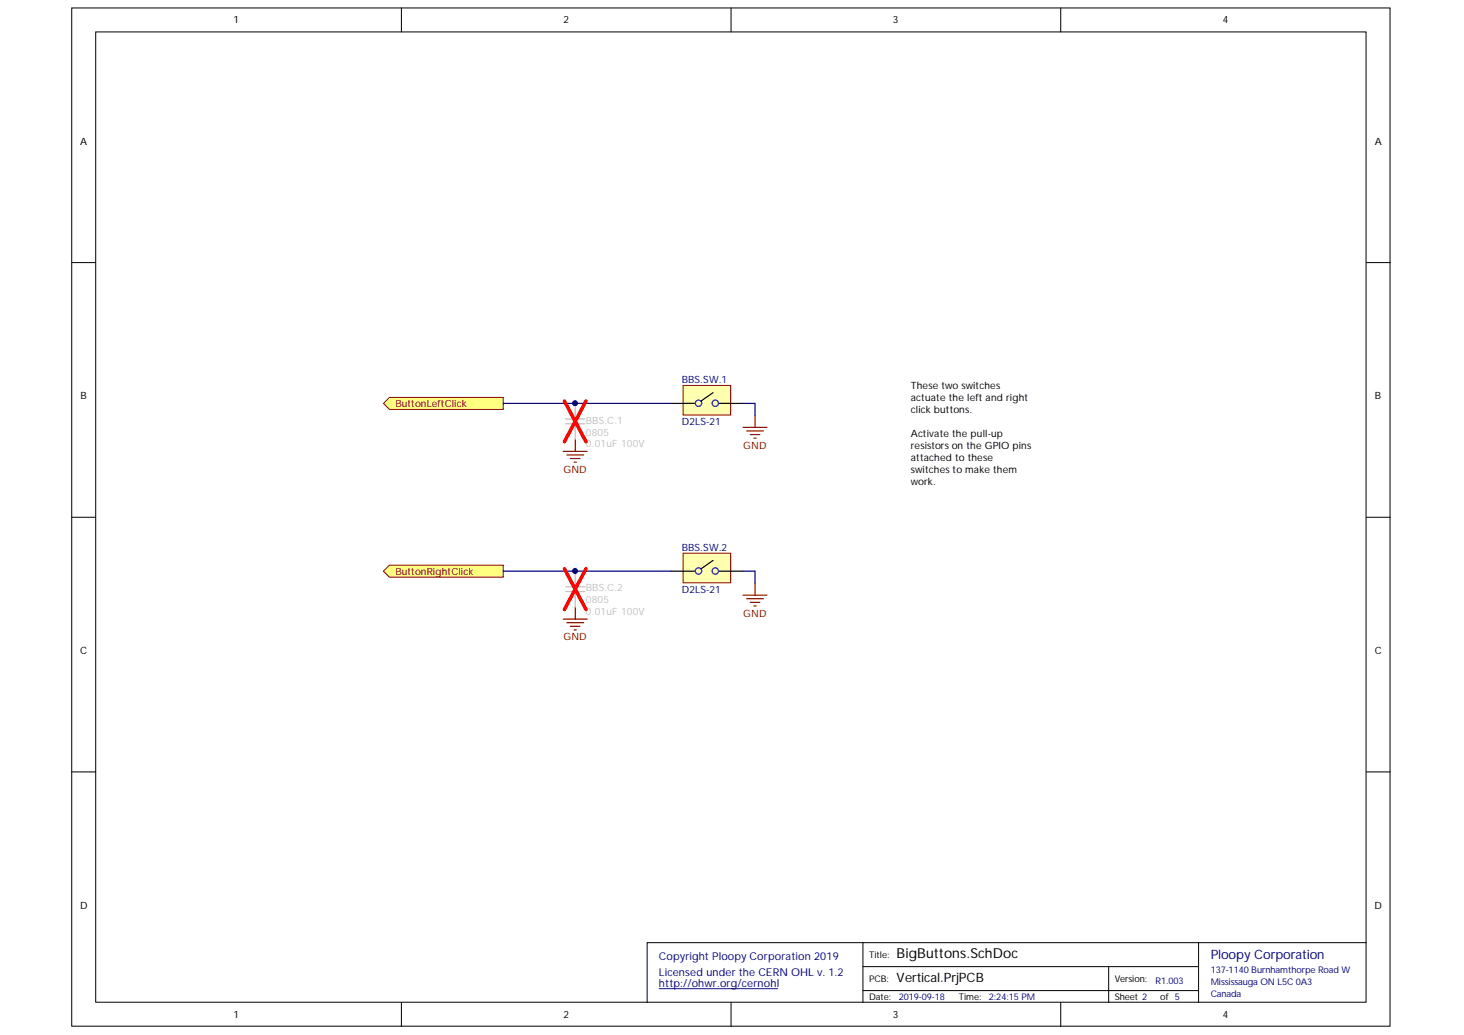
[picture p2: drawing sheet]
<svg xmlns="http://www.w3.org/2000/svg" width="297mm" height="210mm" viewBox="0 0 297 210" stroke-linecap="round" stroke-linejoin="round" font-family="sans-serif">
<g fill="#fff" stroke="#000" stroke-width=".2">
<path d="M14.6 1.6h267.4v206.5h-267.4z"/>
<path d="M19.4 6.5h257.8v196.8h-257.8z"/>
</g>
<g fill="none" stroke="#000" stroke-width=".2">
<path d="M81.4 1.6v4.9M148.3 1.6v4.9M215.2 1.6v4.9M14.6 53.3h4.8M277.2 53.3h4.9M14.6 104.9h4.8M277.2 104.9h4.9M14.6 156.5h4.8M277.2 156.5h4.9M175.1 191.2h-43.8v12.1M175.1 196h68.1M224.9 196v7.3"/>
<path d="M243.2 191.2v12.1M277.2 191.2h-102.1v12.1M81.4 203.3v4.9M148.3 203.3v4.9M175.1 200.9h68.1M215.2 203.3v4.9"/>
</g>
<path d="M133.7 200.5h24.1" fill="none" stroke="#000080" stroke-width=".2"/>
<path d="M138.6 78.2h9.7v6h-9.7z" fill="#ffffb0" stroke="#800000" stroke-width=".2"/>
<path d="M144.7 79.6l-2.5 1.7M136.2 81.8h4.8M145.9 81.8h4.9" fill="none" stroke="#000" stroke-width=".24"/>
<g fill="none" stroke="#00f" stroke-width=".24">
<circle cx="141.7" cy="81.8" r=".64"/>
<circle cx="145.1" cy="81.8" r=".64"/>
</g>
<path d="M138.6 112.2h9.7v6h-9.7z" fill="#ffffb0" stroke="#800000" stroke-width=".2"/>
<path d="M136.2 115.8h4.8M144.7 113.7l-2.5 1.7M145.9 115.8h4.9" fill="none" stroke="#000" stroke-width=".24"/>
<g fill="none" stroke="#00f" stroke-width=".24">
<circle cx="141.7" cy="115.8" r=".64"/>
<circle cx="145.1" cy="115.8" r=".64"/>
</g>
<path d="M184.8 77h24.3v48.5h-24.3z" fill="#fff" stroke="#fff" stroke-width=".2"/>
<path d="M150.8 86.7h4.8M151.5 87.4h3.4M152.2 88.1h2M153 88.9h.4M153.2 84.2v2.5M153.2 118.3v2.4M150.8 120.7h4.8M151.5 121.4h3.4M152.2 122.2h2M153 122.9h.4" fill="none" stroke="#800000" stroke-width=".24"/>
<g fill="#ffff80" stroke="#800000" stroke-width=".2">
<path d="M77.8 81.8l1.2-1.2h23.1v2.4h-23.1z" fill-rule="evenodd"/>
<path d="M77.8 115.8l1.2-1.2h23.1v2.5h-23.1z" fill-rule="evenodd"/>
</g>
<path d="M102.1 81.8h34.1M150.8 81.8h2.4v2.4M102.1 115.8h34.1M150.8 115.8h2.4v2.5" fill="none" stroke="#000080" stroke-width=".24"/>
<g fill="#000080" stroke="#000080" stroke-width=".2">
<circle cx="116.7" cy="81.8" r=".45"/>
<circle cx="116.7" cy="115.8" r=".45"/>
</g>
<path d="M114.3 91.5h4.8M115 92.3h3.4M115.7 93h2M116.5 93.7h.5M116.7 89.1v2.4M114.3 125.6h4.8M115 126.3h3.4M115.7 127h2M116.5 127.7h.5M116.7 123.1v2.5" fill="none" stroke="#800000" stroke-width=".24"/>
<path d="M114.8 85.9h3.9M114.8 85h3.9M116.7 81.8v3.2M116.7 85.9v3.2M114.8 120h3.9M114.8 119h3.9M116.7 115.8v3.2M116.7 120v3.1" fill="none" stroke="#c0bebc" stroke-width=".24"/>
<path d="M114.5 81.3l4.4 8.3M118.9 81.3l-4.4 8.3M114.5 115.4l4.4 8.2M118.9 115.4l-4.4 8.2" fill="none" stroke="#f00" stroke-width=".73"/>
<text font-size="2.8" x="181.9" y="194.2">BigButtons.SchDoc</text>
<text font-size="2.6" fill="#000080" x="245.6" y="194.6">Ploopy Corporation</text>
<text font-size="2.6" x="181.9" y="199.2">Vertical.PrjPCB</text>
<g font-size="2.2" fill="#000080">
<text x="133.7" y="194.7">Copyright Ploopy Corporation 2019</text>
<text x="133.7" y="197.9">Licensed under the CERN OHL v. 1.2</text>
<text x="133.7" y="200.2">http://ohwr.org/cernohl</text>
</g>
<g font-size="2">
<text x="47.4" y="4.7">1</text>
<text x="114.3" y="4.7">2</text>
<text x="181.2" y="4.7">3</text>
<text x="248.1" y="4.7">4</text>
<text x="16.2" y="29.3">A</text>
<text x="279" y="29.3">A</text>
<text x="16.3" y="81">B</text>
<text x="184.8" y="78.9">These two switches</text>
<text x="184.8" y="81.3">actuate the left and right</text>
<text x="184.8" y="83.7">click buttons.</text>
<text x="279" y="81">B</text>
<text x="184.8" y="88.6">Activate the pull-up</text>
<text x="184.8" y="91">resistorson the GPIO pins</text>
<text x="184.8" y="93.4">attached to these</text>
<text x="184.8" y="95.9">switchesto make them</text>
<text x="184.8" y="98.3">work.</text>
<text x="16.2" y="132.7">C</text>
<text x="279" y="132.7">C</text>
<text x="16.2" y="184.3">D</text>
<text x="278.9" y="184.3">D</text>
<text x="47.4" y="206.5">1</text>
<text x="114.3" y="206.5">2</text>
<text x="181.2" y="206.5">3</text>
<text x="248.1" y="206.5">4</text>
</g>
<g font-size="2" fill="#000080">
<text x="138.3" y="77.6">BBS.SW.1</text>
<text x="138.3" y="86.2">D2LS-21</text>
<text x="138.3" y="111.7">BBS.SW.2</text>
<text x="138.3" y="120.2">D2LS-21</text>
</g>
<g font-size="2" fill="#800000">
<text x="80.2" y="82.5">ButtonLeftClick</text>
<text x="114.3" y="95.9">GND</text>
<text x="150.8" y="91">GND</text>
<text x="80.2" y="116.5">ButtonRightClick</text>
<text x="150.8" y="125.1">GND</text>
<text x="114.3" y="129.9">GND</text>
</g>
<g font-size="2" fill="#c0bebc">
<text x="118.9" y="85.9">BBS.C.1</text>
<text x="118.9" y="88.4">0805</text>
<text x="118.9" y="90.7">0.01uF 100V</text>
<text x="118.9" y="119.9">BBS.C.2</text>
<text x="118.9" y="124.8">0.01uF 100V</text>
<text x="118.9" y="122.4">0805</text>
</g>
<g font-size="1.9">
<text x="176.3" y="194.3">Title:</text>
<text x="176.3" y="202.9">Date:</text>
<text x="176.3" y="199.2">PCB:</text>
<text x="194.5" y="202.9">Time:</text>
<text x="226.2" y="199.2">Version:</text>
<text x="226.2" y="202.9">Sheet 2</text>
<text x="235.4" y="202.9">of 5</text>
</g>
<g font-size="1.9" fill="#000080">
<text x="245.6" y="197.3">137-1140Burnhamthorpe Road W</text>
<text x="182.3" y="202.9">2019-09-18</text>
<text x="200.6" y="202.9">2:24:15PM</text>
<text x="234.5" y="199.5">R1.003</text>
<text x="245.6" y="199.7">Mississauga ON L5C 0A3</text>
<text x="245.6" y="202.1">Canada</text>
</g>
</svg>
